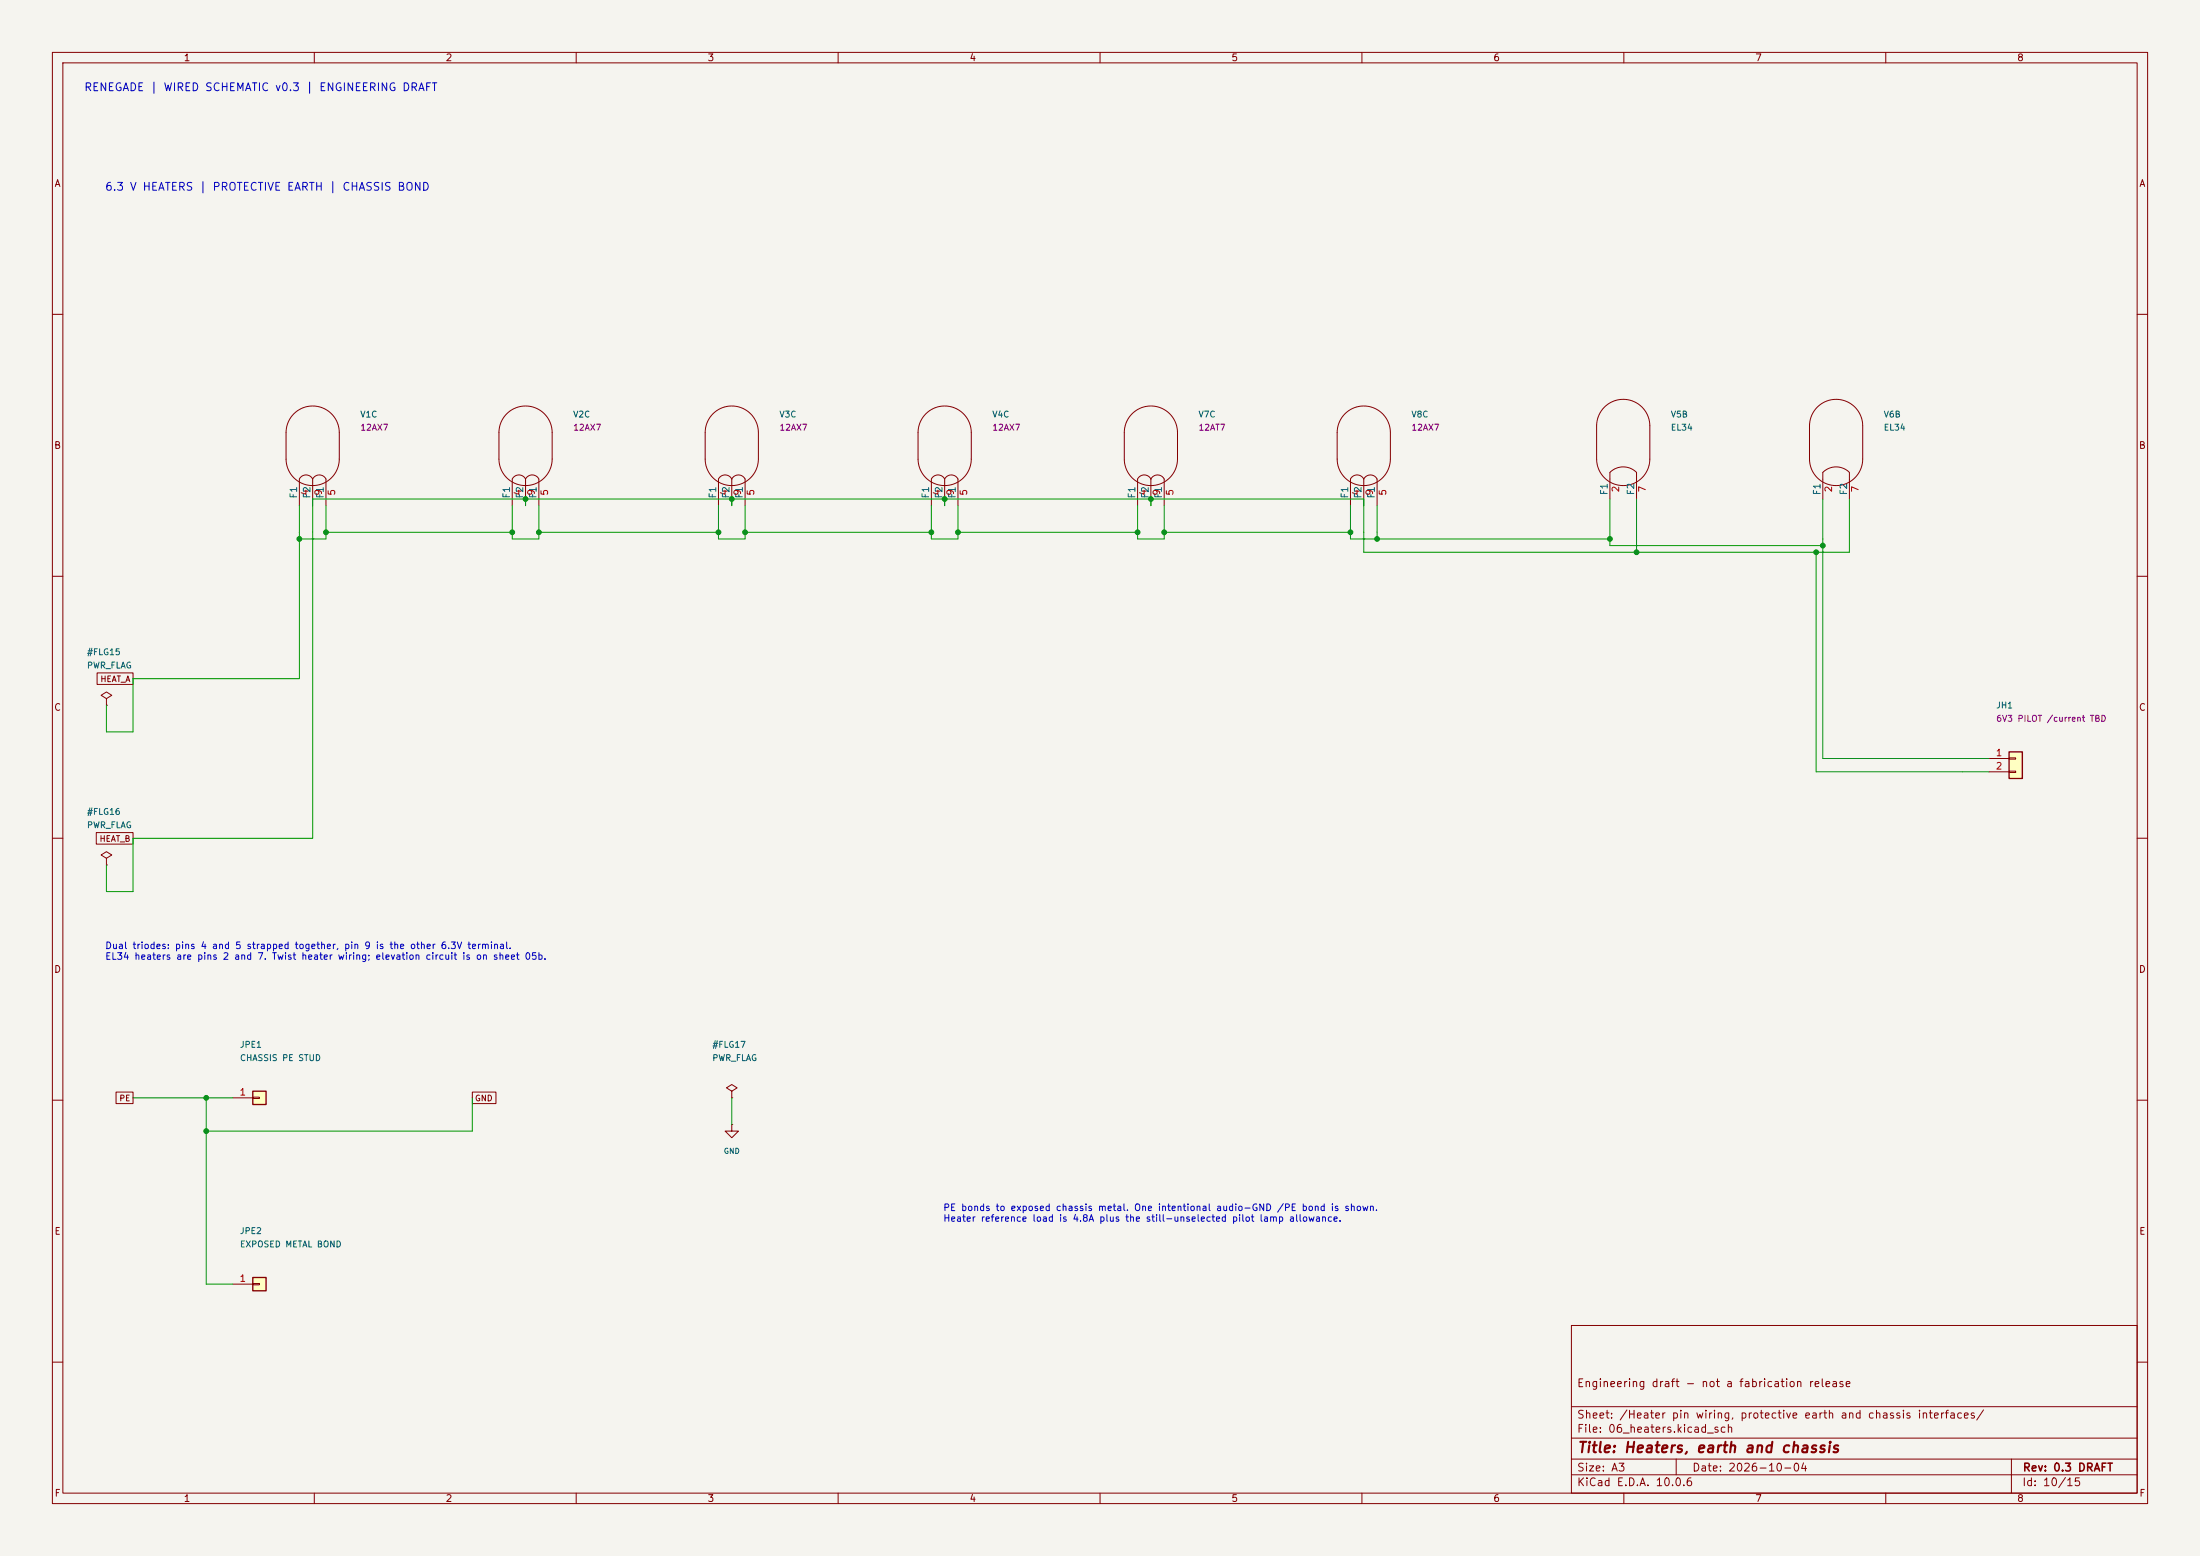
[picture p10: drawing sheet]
<svg xmlns="http://www.w3.org/2000/svg" width="420mm" height="297mm" viewBox="0 0 420 297" stroke-linecap="round" stroke-linejoin="round" font-family="sans-serif">
<path d="M0 0h420v297h-420z" fill="#f5f4ef" stroke="#f5f4ef" stroke-width=".19"/>
<g fill="none" stroke="#840000" stroke-width=".19">
<path d="M10 10h400v277h-400zM12 12h396v273h-396zM60 10v2M110 10v2M160 10v2M210 10v2M260 10v2M310 10v2M360 10v2M10 60h2M408 60h2M10 110h2"/>
<path d="M408 110h2M10 160h2M408 160h2M10 210h2M408 210h2M300 253h108v32h-108zM10 260h2M300 278.5h108M300 274.5h108M300 268.5h108M320 278.5v3M384 278.5v6.5"/>
<path d="M408 260h2M60 285v2M110 285v2M160 285v2M210 285v2M260 285v2M300 281.5h108M310 285v2M360 285v2"/>
</g>
<path d="M48.3 208.3h2.5v2.5h-2.5z" fill="#ffffc2"/>
<path d="M48.3 208.3h2.5v2.5h-2.5z" fill="none" stroke="#840000" stroke-width=".25"/>
<g fill="none" stroke="#840000" stroke-width=".19">
<path d="M96.7 79a5.1 5.1 0 0 1 5.6-1.1 5.1 5.1 0 0 1 3.1 4.7v5a5.1 5.1 0 0 1-5.1 5.1 5.1 5.1 0 0 1-5.1-5.1v-5a5.1 5.1 0 0 1 1.5-3.6zM176.7 79a5.1 5.1 0 0 1 5.6-1.1 5.1 5.1 0 0 1 3.1 4.7v5a5.1 5.1 0 0 1-5.1 5.1 5.1 5.1 0 0 1-5-5.1v-5a5.1 5.1 0 0 1 1.4-3.6zM216.1 79a5.1 5.1 0 0 1 5.5-1.1 5.1 5.1 0 0 1 3.2 4.7v5a5.1 5.1 0 0 1-5.1 5.1 5.1 5.1 0 0 1-5.1-5.1v-5a5.1 5.1 0 0 1 1.5-3.6zM100.3 91.4a1.42 1.42 0 0 0-1.2-.7 1.42 1.42 0 0 0-1.3 .7v5.1M100.3 91.4a1.42 1.42 0 0 1 1.3-.7 1.42 1.42 0 0 1 1.3 .7v5.1M100.3 91.4v5.1M180.3 91.4a1.42 1.42 0 0 0-1.2-.7 1.42 1.42 0 0 0-1.3 .7v5.1M180.3 91.4a1.42 1.42 0 0 1 1.3-.7 1.42 1.42 0 0 1 1.3 .7v5.1M180.3 91.4v5.1M219.7 91.4a1.42 1.42 0 0 0-1.3-.7 1.42 1.42 0 0 0-1.2 .7v5.1M219.7 91.4a1.42 1.42 0 0 1 1.3-.7 1.42 1.42 0 0 1 1.2 .7v5.1M219.7 91.4v5.1"/>
<path d="M20.3 133.4l1-.7-1-.6-1 .6 1 .7v1.2M20.3 134.6h.1M44.4 209.6h3.9M48.3 209.4h1.2v.3h-1.2zM139.7 208.3l1-.7-1-.6-1 .6 1 .7v1.3M139.7 209.6h.1M139.7 214.6v1.3h1.3l-1.3 1.3-1.3-1.3h1.3M139.7 214.6h.1"/>
</g>
<path d="M48.3 243.8h2.5v2.6h-2.5z" fill="#ffffc2"/>
<path d="M48.3 243.8h2.5v2.6h-2.5z" fill="none" stroke="#840000" stroke-width=".25"/>
<path d="M20.3 163.8l1-.6-1-.6-1 .6 1 .6v1.3M20.3 165.1h.1M44.4 245.1h3.9M48.3 245h1.2v.2h-1.2z" fill="none" stroke="#840000" stroke-width=".19"/>
<path d="M383.5 143.5h2.6v5.1h-2.6z" fill="#ffffc2"/>
<path d="M383.5 143.5h2.6v5.1h-2.6z" fill="none" stroke="#840000" stroke-width=".25"/>
<g fill="none" stroke="#840000" stroke-width=".19">
<path d="M56.1 79a5.1 5.1 0 0 1 5.5-1.1 5.1 5.1 0 0 1 3.2 4.7v5a5.1 5.1 0 0 1-5.1 5.1 5.1 5.1 0 0 1-5.1-5.1v-5a5.1 5.1 0 0 1 1.5-3.6zM136.1 79a5.1 5.1 0 0 1 5.5-1.1 5.1 5.1 0 0 1 3.2 4.7v5a5.1 5.1 0 0 1-5.1 5.1 5.1 5.1 0 0 1-5.1-5.1v-5a5.1 5.1 0 0 1 1.5-3.6zM256.7 79a5.1 5.1 0 0 1 5.6-1.1 5.1 5.1 0 0 1 3.1 4.7v5a5.1 5.1 0 0 1-5.1 5.1 5.1 5.1 0 0 1-5-5.1v-5a5.1 5.1 0 0 1 1.4-3.6zM306.3 77.7a5.1 5.1 0 0 1 5.5-1.1 5.1 5.1 0 0 1 3.2 4.7v6.3a5.1 5.1 0 0 1-5.1 5.1 5.1 5.1 0 0 1-5.1-5.1v-6.3a5.1 5.1 0 0 1 1.5-3.6zM346.9 77.7a5.1 5.1 0 0 1 5.5-1.1 5.1 5.1 0 0 1 3.2 4.7v6.3a5.1 5.1 0 0 1-5.1 5.1 5.1 5.1 0 0 1-5.1-5.1v-6.3a5.1 5.1 0 0 1 1.5-3.6zM59.7 91.4a1.42 1.42 0 0 0-1.3-.7 1.42 1.42 0 0 0-1.3 .7v5.1M59.7 91.4a1.42 1.42 0 0 1 1.3-.7 1.42 1.42 0 0 1 1.2 .7v5.1M59.7 91.4v5.1M139.7 91.4a1.42 1.42 0 0 0-1.3-.7 1.42 1.42 0 0 0-1.2 .7v5.1M139.7 91.4a1.42 1.42 0 0 1 1.3-.7 1.42 1.42 0 0 1 1.2 .7v5.1M139.7 91.4v5.1M260.3 91.4a1.42 1.42 0 0 0-1.2-.7 1.42 1.42 0 0 0-1.3 .7v5.1"/>
<path d="M260.3 91.4a1.42 1.42 0 0 1 1.3-.7 1.42 1.42 0 0 1 1.3 .7v5.1M260.3 91.4v5.1M307.3 95.3v-5.1a3.6 3.6 0 0 1 5.1 0v5.1M348 95.3v-5.1a3.6 3.6 0 0 1 5.1 0v5.1M18.5 128.4h6.9v2.2h-6.9zM18.4 158.9h7v2.2h-7zM379.7 144.8h3.8M379.7 147.3h3.8M383.5 144.7h1.3v.2h-1.3zM383.5 147.2h1.3v.2h-1.3zM22.1 208.4h3.3v2.3h-3.3zM90.2 208.4h4.5v2.3h-4.5z"/>
</g>
<g fill="none" stroke="#009600" stroke-width=".19">
<path d="M57.1 96.5v33h-31.7v10.2h-5.1v-5.1M62.2 96.5v6.4h-5.1M97.8 96.5v6.4h5.1v-6.4M100.3 95.3v1.2M137.2 96.5v6.4h5v-6.4M139.7 95.3v1.2M177.8 96.5v6.4h5.1v-6.4M180.3 95.3v1.2M217.2 96.5v6.4h5v-6.4M219.7 95.3v1.2M257.8 96.5v6.4h49.5M262.9 96.5v6.4"/>
<path d="M307.3 95.3v8.8h40.7M312.4 95.3v10.1M348 95.3v49.5h31.7M353.1 95.3v10.1h-92.8v-10.1h-200.6v64.7h-34.3v10.2h-5.1v-5.1M59.7 102.9h.1M62.2 101.6h35.6M102.9 101.6h34.3M142.2 101.6h35.6M182.9 101.6h34.3M222.2 101.6h35.6M260.3 102.9h.1M312.4 104.1h.1"/>
<path d="M346.7 105.4v41.9h33M348 105.4h.1M25.4 209.6h19M39.4 209.6v35.5h5M90.2 209.6v6.3h-50.8M139.7 209.6v5"/>
</g>
<g fill="#009600" stroke="#009600" stroke-width=".19">
<circle cx="59.7" cy="102.9" r=".08"/>
<circle cx="260.4" cy="102.9" r=".08"/>
<circle cx="348" cy="105.4" r=".08"/>
<circle cx="312.4" cy="104.1" r=".08"/>
<circle cx="139.7" cy="95.3" r=".46"/>
<circle cx="219.7" cy="95.3" r=".46"/>
<circle cx="217.2" cy="101.6" r=".46"/>
<circle cx="222.2" cy="101.6" r=".46"/>
<circle cx="180.3" cy="95.3" r=".46"/>
<circle cx="177.8" cy="101.6" r=".46"/>
<circle cx="182.9" cy="101.6" r=".46"/>
<circle cx="57.1" cy="102.9" r=".46"/>
<circle cx="62.2" cy="101.6" r=".46"/>
<circle cx="100.3" cy="95.3" r=".46"/>
<circle cx="97.8" cy="101.6" r=".46"/>
<circle cx="102.9" cy="101.6" r=".46"/>
<circle cx="142.2" cy="101.6" r=".46"/>
<circle cx="137.2" cy="101.6" r=".46"/>
<circle cx="257.8" cy="101.6" r=".46"/>
<circle cx="262.9" cy="102.9" r=".46"/>
<circle cx="346.7" cy="105.4" r=".46"/>
<circle cx="348" cy="104.1" r=".46"/>
<circle cx="312.4" cy="105.4" r=".46"/>
<circle cx="307.3" cy="102.9" r=".46"/>
<circle cx="39.4" cy="209.6" r=".46"/>
<circle cx="39.4" cy="215.9" r=".46"/>
</g>
<text font-size="2" fill="#840000" x="301" y="277.8">Title: Heaters, earth and chassis</text>
<g font-size="1.5" fill="#0000c2">
<text x="16" y="17.8">RENEGADE | WIRED SCHEMATIC v0.3 | ENGINEERING DRAFT</text>
<text x="20" y="36.8">6.3 V HEATERS | PROTECTIVE EARTH | CHASSIS BOND</text>
</g>
<g font-size="1.5" fill="#840000">
<text x="300.9" y="265.1">Engineering draft - not a fabrication release</text>
<text x="300.9" y="273.8">File: 06_heaters.kicad_sch</text>
<text x="300.9" y="271.1">Sheet: /Heater pin wiring, protective earth and chassis interfaces/</text>
<text x="300.9" y="281.2">Size: A3</text>
<text x="322.9" y="281.2">Date: 2026-10-04</text>
<text x="386" y="281.2">Rev: 0.3 DRAFT</text>
<text x="300.9" y="284">KiCad E.D.A. 10.0.6</text>
<text x="385.9" y="284">Id: 10/15</text>
</g>
<g font-size="1.3" fill="#840000">
<text x="35" y="12">1</text>
<text x="85" y="12">2</text>
<text x="135" y="12">3</text>
<text x="185" y="12">4</text>
<text x="235" y="12">5</text>
<text x="285" y="12">6</text>
<text x="335" y="12">7</text>
<text x="385" y="12">8</text>
<text x="10.3" y="36">A</text>
<text x="408.3" y="36">A</text>
<text x="10.2" y="86">B</text>
<text x="408.2" y="86">B</text>
<text x="10.2" y="136">C</text>
<text x="408.2" y="136">C</text>
<text x="10.2" y="186">D</text>
<text x="408.2" y="186">D</text>
<text x="10.3" y="236">E</text>
<text x="408.3" y="236">E</text>
<text x="10.3" y="286">F</text>
<text x="35" y="287">1</text>
<text x="85" y="287">2</text>
<text x="135" y="287">3</text>
<text x="185" y="287">4</text>
<text x="235" y="287">5</text>
<text x="285" y="287">6</text>
<text x="335" y="287">7</text>
<text x="385" y="287">8</text>
<text x="408.3" y="286">F</text>
</g>
<g font-size="1.3" fill="#006464">
<text x="57" y="95.3" transform="rotate(-90 57 95.3)">F1</text>
<text x="59.6" y="95.3" transform="rotate(-90 59.6 95.3)">F2</text>
<text x="62.1" y="95.3" transform="rotate(-90 62.1 95.3)">F1</text>
<text x="97.7" y="95.3" transform="rotate(-90 97.7 95.3)">F1</text>
<text x="100.2" y="95.3" transform="rotate(-90 100.2 95.3)">F2</text>
<text x="102.7" y="95.3" transform="rotate(-90 102.7 95.3)">F1</text>
<text x="137" y="95.3" transform="rotate(-90 137 95.3)">F1</text>
<text x="139.6" y="95.3" transform="rotate(-90 139.6 95.3)">F2</text>
<text x="142.1" y="95.3" transform="rotate(-90 142.1 95.3)">F1</text>
<text x="177.7" y="95.3" transform="rotate(-90 177.7 95.3)">F1</text>
<text x="180.2" y="95.3" transform="rotate(-90 180.2 95.3)">F2</text>
<text x="182.7" y="95.3" transform="rotate(-90 182.7 95.3)">F1</text>
<text x="217" y="95.3" transform="rotate(-90 217 95.3)">F1</text>
<text x="219.6" y="95.3" transform="rotate(-90 219.6 95.3)">F2</text>
<text x="222.1" y="95.3" transform="rotate(-90 222.1 95.3)">F1</text>
<text x="257.7" y="95.3" transform="rotate(-90 257.7 95.3)">F1</text>
<text x="260.2" y="95.3" transform="rotate(-90 260.2 95.3)">F2</text>
<text x="262.8" y="95.3" transform="rotate(-90 262.8 95.3)">F1</text>
<text x="307.2" y="94.6" transform="rotate(-90 307.2 94.6)">F1</text>
<text x="312.3" y="94.6" transform="rotate(-90 312.3 94.6)">F2</text>
<text x="347.8" y="94.6" transform="rotate(-90 347.8 94.6)">F1</text>
<text x="352.9" y="94.6" transform="rotate(-90 352.9 94.6)">F2</text>
</g>
<g font-size="1.3" fill="#a90000">
<text x="59.2" y="94.7" transform="rotate(-90 59.2 94.7)">4</text>
<text x="61.8" y="94.7" transform="rotate(-90 61.8 94.7)">9</text>
<text x="64.3" y="94.7" transform="rotate(-90 64.3 94.7)">5</text>
<text x="99.9" y="94.7" transform="rotate(-90 99.9 94.7)">4</text>
<text x="102.4" y="94.7" transform="rotate(-90 102.4 94.7)">9</text>
<text x="104.9" y="94.7" transform="rotate(-90 104.9 94.7)">5</text>
<text x="139.2" y="94.7" transform="rotate(-90 139.2 94.7)">4</text>
<text x="141.8" y="94.7" transform="rotate(-90 141.8 94.7)">9</text>
<text x="144.3" y="94.7" transform="rotate(-90 144.3 94.7)">5</text>
<text x="179.9" y="94.7" transform="rotate(-90 179.9 94.7)">4</text>
<text x="182.4" y="94.7" transform="rotate(-90 182.4 94.7)">9</text>
<text x="184.9" y="94.7" transform="rotate(-90 184.9 94.7)">5</text>
<text x="219.2" y="94.7" transform="rotate(-90 219.2 94.7)">4</text>
<text x="221.8" y="94.7" transform="rotate(-90 221.8 94.7)">9</text>
<text x="224.3" y="94.7" transform="rotate(-90 224.3 94.7)">5</text>
<text x="259.9" y="94.7" transform="rotate(-90 259.9 94.7)">4</text>
<text x="262.4" y="94.7" transform="rotate(-90 262.4 94.7)">9</text>
<text x="265" y="94.7" transform="rotate(-90 265 94.7)">5</text>
<text x="309.4" y="94.1" transform="rotate(-90 309.4 94.1)">2</text>
<text x="314.5" y="94.1" transform="rotate(-90 314.5 94.1)">7</text>
<text x="350" y="94.1" transform="rotate(-90 350 94.1)">2</text>
<text x="355.1" y="94.1" transform="rotate(-90 355.1 94.1)">7</text>
<text x="380.9" y="144.6">1</text>
<text x="380.9" y="147.2">2</text>
<text x="45.6" y="209.4">1</text>
<text x="45.6" y="245">1</text>
</g>
<g font-size="1.3" fill="#0000c2">
<text x="20" y="181.5">Dual triodes: pins 4 and 5 strapped together, pin 9 is the other 6.3V terminal.</text>
<text x="20" y="183.5">EL34 heaters are pins 2 and 7. Twist heater wiring; elevation circuit is on sheet 05b.</text>
<text x="180" y="231.5">PE bonds to exposed chassis metal. One intentional audio-GND /PE bond is shown.</text>
<text x="180" y="233.5">Heater reference load is 4.8A plus the still-unselected pilot lamp allowance.</text>
</g>
<g font-size="1.2" fill="#006464">
<text x="68.7" y="80">V1C</text>
<text x="109.3" y="80">V2C</text>
<text x="148.7" y="80">V3C</text>
<text x="189.3" y="80">V4C</text>
<text x="228.7" y="80">V7C</text>
<text x="269.3" y="80">V8C</text>
<text x="318.9" y="80">V5B</text>
<text x="318.9" y="82.5">EL34</text>
<text x="359.5" y="80">V6B</text>
<text x="359.5" y="82.5">EL34</text>
<text x="16.5" y="125.3">#FLG15</text>
<text x="16.5" y="127.9">PWR_FLAG</text>
<text x="381" y="135.5">JH1</text>
<text x="16.5" y="155.8">#FLG16</text>
<text x="16.5" y="158.4">PWR_FLAG</text>
<text x="45.7" y="200.3">JPE1</text>
<text x="45.7" y="202.8">CHASSIS PE STUD</text>
<text x="135.9" y="200.3">#FLG17</text>
<text x="135.9" y="202.8">PWR_FLAG</text>
<text x="45.7" y="235.8">JPE2</text>
<text x="45.7" y="238.4">EXPOSED METAL BOND</text>
</g>
<g font-size="1.2" fill="#840084">
<text x="68.7" y="82.5">12AX7</text>
<text x="109.3" y="82.5">12AX7</text>
<text x="148.7" y="82.5">12AX7</text>
<text x="189.3" y="82.5">12AX7</text>
<text x="228.7" y="82.5">12AT7</text>
<text x="269.3" y="82.5">12AX7</text>
<text x="381" y="138">6V3 PILOT /current TBD</text>
</g>
<g font-size="1.1" fill="#840000">
<text x="19.1" y="130.5">HEAT_A</text>
<text x="18.9" y="160.9">HEAT_B</text>
<text x="22.7" y="210.5">PE</text>
<text x="90.6" y="210.5">GND</text>
</g>
<text font-size="1" fill="#006464" x="138.1" y="220.5">GND</text>
</svg>
